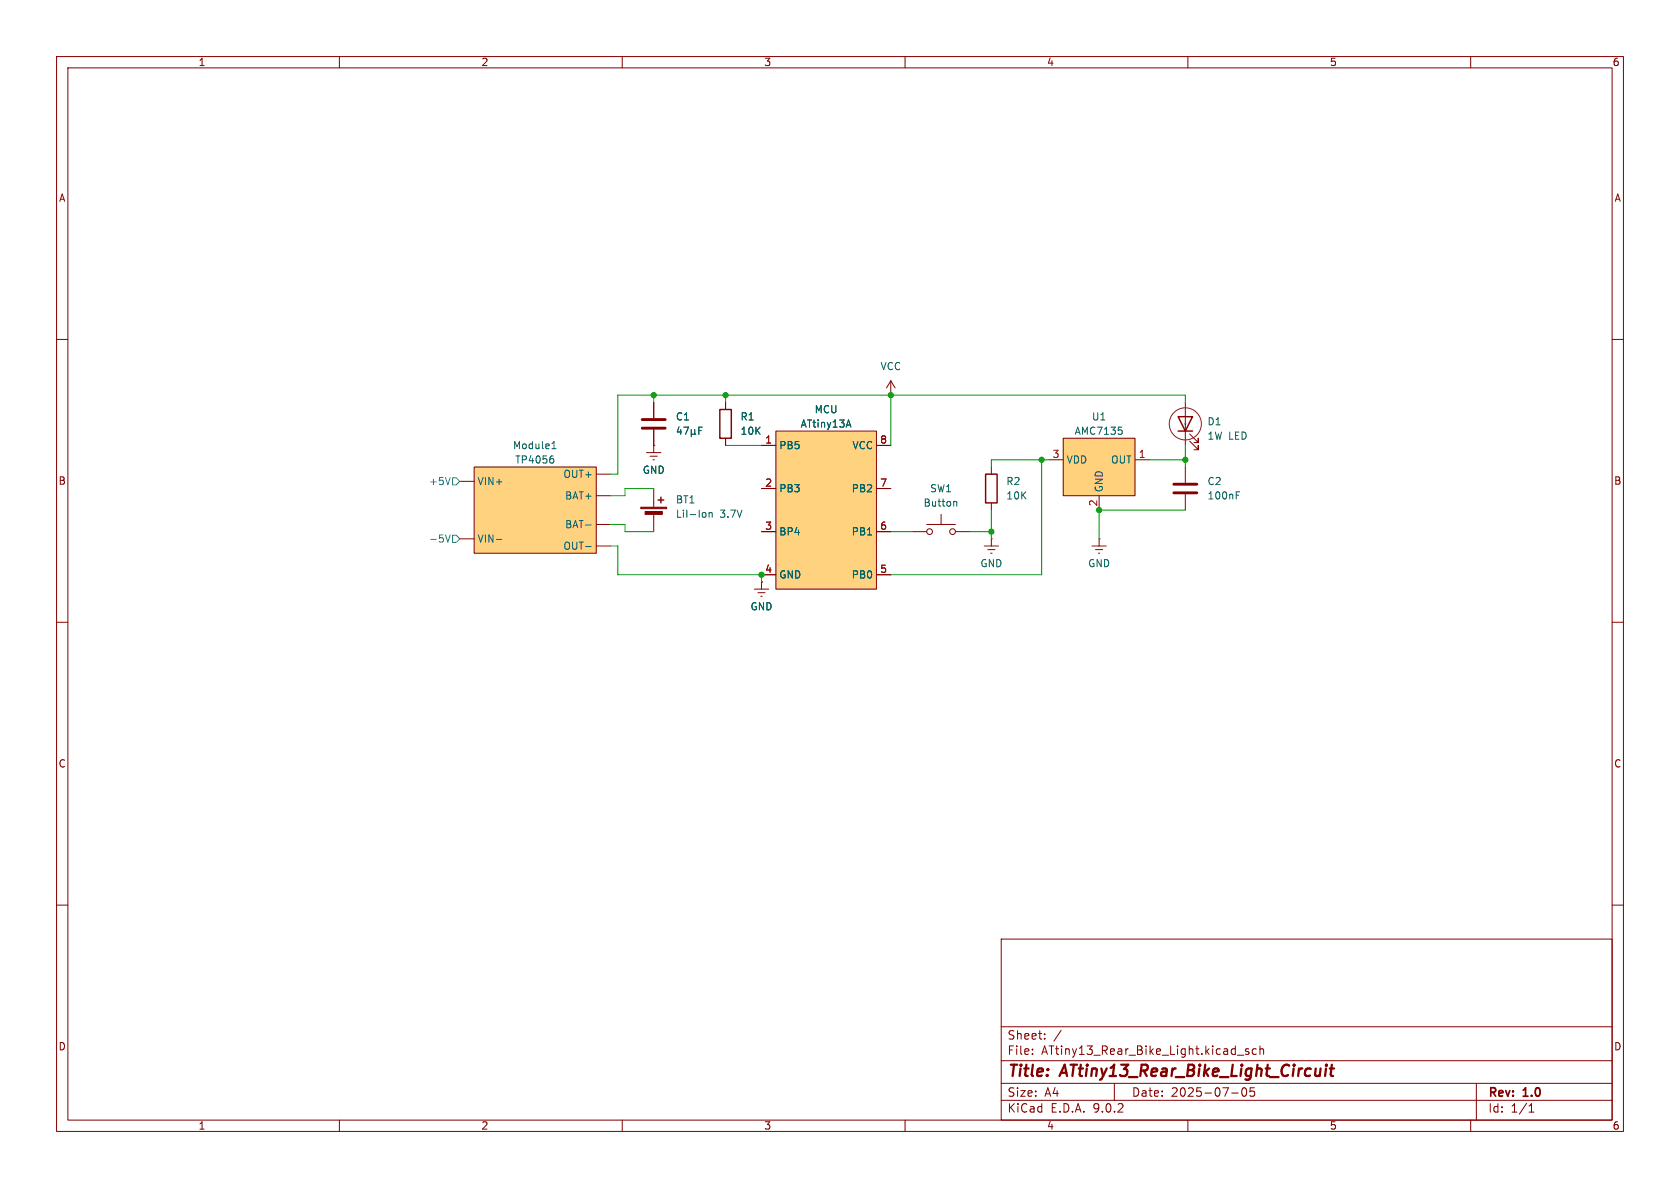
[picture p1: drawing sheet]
<svg xmlns="http://www.w3.org/2000/svg" width="297mm" height="210mm" viewBox="0 0 297 210" stroke-linecap="round" stroke-linejoin="round" font-family="sans-serif">
<g fill="none" stroke="#840000" stroke-width=".18">
<path d="M10 10h277v190h-277zM12 12h273v186h-273zM60 10v2M110 10v2M160 10v2M210 10v2M260 10v2M10 60h2M285 60h2M175.3 82.6v1.2M175.3 88.9v1.3M10 110h2"/>
<path d="M285 110h2M10 160h2M177 166h108v32h-108zM285 160h2M60 198v2M110 198v2M160 198v2M177 194.5h108M177 191.5h108M177 187.5h108M177 181.5h108M182.5 186.3v.1"/>
<path d="M182.5 185.5v.1M184.7 183.6v.1M184.7 182.8v.1M187.6 182.1l-1.3 2M197 191.5v3M210 198v2M217.7 193.2h1.2M218.7 186.5h1.2M219.7 192.4a.81 .81 0 0 0 .3 1.4l.2-.1 .2-.5-.2-.8M220.7 185.5l-.3-.1-.2 .2v.2l.5 .2v.3h-.5M221 192.3v.7l.2-.1h.5l.1 .6-.3 .3-.5-.1M222.1 185.5l-.4-.1-.3 .3v.4l.1 .2h.6"/>
<path d="M222.7 185.5l.3-.1 .3 .1 .1 .9M222.7 184.9v1.5M260 198v2M261 191.5v6.5M270.3 196.6h.9M270.3 195.5l.4-.4v1.5"/>
</g>
<path d="M234.5 188.2l.1 .1-.1 .1M235.1 188.9h.7M235.5 188.2l-.3 1.7 .1 .2 .4 .1" fill="none" stroke="#840000" stroke-width=".4"/>
<path d="M174.2 83.8h2.1v5.1h-2.1z" fill="none" stroke="#840000" stroke-width=".25"/>
<path d="M137.2 76.2h17.7v27.9h-17.7z" fill="#ffd280"/>
<g fill="none" stroke="#840000" stroke-width=".18">
<path d="M134.6 78.7h2.6M137.2 76.2h17.7v27.9h-17.7zM154.9 78.7h2.6M157.5 69.9h.1M157.5 67.3l-.8 1.3M157.5 67.3l.7 1.3M157.5 67.3v2.6M134.6 86.4h2.6M134.6 94h2.6M154.9 86.4h2.6M154.9 94h2.6M134.6 101.6h2.6"/>
<path d="M154.9 101.6h2.6"/>
</g>
<path d="M149.7 75.1h.6M150 74.2l.4 1.3" fill="none" stroke="#006464" stroke-width=".18"/>
<path d="M188 77.5h12.7v10.1h-12.7z" fill="#ffd17d"/>
<g fill="none" stroke="#840000" stroke-width=".18">
<path d="M115.6 78.7h.1M115.6 71.1v2.8M115.6 75.9v4.1M128.3 71.1v1.3M128.3 77.5v1.2M188 77.5h12.7v10.1h-12.7zM209.5 71.1v7.6M210.3 78l1.5 1.5v-.8v.8h-.7M210.3 76.7l1.5 1.5v-.7v.7h-.7M114.3 80h2.5M114.9 80.6h1.3M115.4 81.3h.3"/>
<path d="M161.3 94h2.5M163.8 92.7h5.1M166.4 90.9v1.8M168.9 94h2.5M174 96.5h2.5M174.6 97.2h1.3M175.1 97.8h.3M175.3 95.3h.1M175.3 95.3v1.2M185.4 81.3h2.6M193 96.5h2.6M193.7 97.2h1.2"/>
<path d="M194.2 97.8h.2M194.3 95.3h.1M194.3 87.6v2.6M194.3 95.3v1.2M200.7 81.3h2.5M209.5 82.6v2.7M209.5 87.4v2.8M133.3 104.1h2.6M134 104.8h1.3M134.5 105.4h.2M134.6 102.9h.1M134.6 102.9v1.2"/>
<circle cx="164.3" cy="94" r=".51"/>
<circle cx="168.4" cy="94" r=".51"/>
</g>
<g fill="none" stroke="#006464" stroke-width=".18">
<path d="M120 75.4l-.3 1h.8M120.3 75.9v.9M120.9 75.5h.8l-.5 1.3M122.2 75.9v1.3M122.2 76.6l.2 .2h.2l.2-.2M122.8 76.6l.2 .2M122.8 75.9v.7M123.5 76.1h.5M124.1 75.5h-.6v1.3M197.7 75.5h.6M198.3 76.1l.1 .1-.1 .5M168.8 88.6l.4 .2v.7"/>
<path d="M218.6 87.5h.4M218.6 86.9h.6"/>
</g>
<path d="M127.3 72.4h2v5.1h-2zM208.3 73.7h2.5l-1.3 2.5zM208.3 76.2h2.5" fill="none" stroke="#840000" stroke-width=".25"/>
<path d="M113.5 74.2h4.1M113.5 75.7h4.1M207.5 85.6h4.1M207.5 87.1h4.1" fill="none" stroke="#840000" stroke-width=".51"/>
<path d="M83.8 82.6h21.6v15.2h-21.6z" fill="#ffd280"/>
<g fill="none" stroke="#840000" stroke-width=".18">
<path d="M115.6 78.7h.1M115.6 71.1v2.8M115.6 75.9v2.8M128.3 71.1v1.3M128.3 77.5v1.2M134.6 78.7h2.6M154.9 78.7h2.6M81.3 85.1h2.5M81.3 95.3h2.5M83.8 82.6h21.6v15.2h-21.6zM105.4 83.8h2.5M105.4 87.6h2.5"/>
<path d="M105.4 92.7h2.5M105.4 96.5h2.5M115.6 86.4v3.3M115.6 90.7v3.3M134.6 86.4h2.6M134.6 94h2.6M154.9 86.4h2.6M154.9 94h2.6M134.6 102.9h.1M134.6 101.6h2.6M154.9 101.6h2.6"/>
</g>
<g fill="none" stroke="#006464" stroke-width=".18">
<path d="M97.6 79.3h.7M97.6 78.4l.3-.4v1.3M120 75.4l-.3 1h.8M120.3 75.9v.9M120.9 75.5h.8l-.5 1.3M122.2 75.9v1.3M122.2 76.6l.2 .2h.2l.2-.2M122.8 76.6l.2 .2M122.8 75.9v.7M123.5 76.1h.5M124.1 75.5h-.6v1.3M149.7 75.1h.6"/>
<path d="M150 74.2l.4 1.3M87.8 95.3h.9M97.5 80.6h.3M97.7 81.1l.2 .2v.3l-.2 .3M103.5 92.8h1M103.5 96.6h1M124.8 90.7v.6M125.4 90.6v.8M125.4 90.7l.1-.1 .3 .1 .1 .7"/>
</g>
<g fill="#840000" stroke="#840000" stroke-width=".18">
<path d="M113.3 89.7h4.6v.2h-4.6z"/>
<path d="M114 90.4h3.1v.5h-3.1z"/>
</g>
<path d="M116.3 88.4h1M116.8 87.9v1" fill="none" stroke="#840000" stroke-width=".25"/>
<path d="M78.8 94.6l.4 1.2 .4-1.2M79.6 84.4l-.4 1.3M80 94.6h.6l.7 .7-.7 .6h-.6zM80 84.5h.6l.7 .6-.7 .6h-.6z" fill="none" stroke="#1578c3" stroke-width=".18"/>
<g fill="none" stroke="#009600" stroke-width=".18">
<path d="M115.6 69.9v1.2M128.3 69.9v1.2M128.3 78.7h6.3M157.5 69.9v8.8M209.5 71.1v-1.2h-100.3v13.9h-1.3M209.5 78.7v3.9M107.9 92.7h2.6v1.3h5.1M107.9 96.5h1.3v5.1h25.4v1.3M115.6 86.4h-5.1v1.2h-2.6M157.5 94h3.8M171.4 94h3.9M175.3 90.2v5.1"/>
<path d="M184.1 81.3v20.3h-26.6M185.4 81.3h-10.1v1.3M203.2 81.3h6.3M209.5 90.2h-15.2v5.1"/>
</g>
<circle cx="209.5" cy="74.9" r="2.84" fill="none" stroke="#8d121c" stroke-width=".18"/>
<circle cx="209.6" cy="74.9" r=".08" fill="#0000c2" stroke="#0000c2" stroke-width=".18"/>
<g fill="#009600" stroke="#009600" stroke-width=".18">
<circle cx="209.5" cy="81.3" r=".46"/>
<circle cx="194.3" cy="90.2" r=".46"/>
<circle cx="184.1" cy="81.3" r=".46"/>
<circle cx="175.3" cy="94" r=".46"/>
<circle cx="134.6" cy="101.6" r=".46"/>
<circle cx="157.5" cy="69.9" r=".46"/>
<circle cx="128.3" cy="69.9" r=".46"/>
<circle cx="115.6" cy="69.9" r=".46"/>
</g>
<g font-size="2.8" fill="#840000">
<text x="178" y="190.9">Title:</text>
<text x="187.7" y="190.9">ATtiny13_Rear_Bike_Light_Circuit</text>
</g>
<g font-size="2.1" fill="#840000">
<text x="178" y="184">Sheet:</text>
<text x="178" y="186.7">File:</text>
<text x="184.1" y="186.7">ATtiny13_Rear_Bike_Light.kicad_sch</text>
<text x="178" y="196.9">KiCad</text>
<text x="178" y="194.1">Size:</text>
<text x="184.7" y="194.1">A4</text>
<text x="185.7" y="196.9">E.D.A.</text>
<text x="193.3" y="196.9">9.0.2</text>
<text x="200" y="194.1">Date:</text>
<text x="207" y="194.1">2025-07-05</text>
<text x="263" y="194.3">Rev:</text>
<text x="263" y="196.9">Id:</text>
<text x="267.1" y="196.9">1/1</text>
<text x="269.4" y="194.3">1.0</text>
</g>
<g font-size="1.8" fill="#840000">
<text x="35" y="11.9">1</text>
<text x="85" y="11.9">2</text>
<text x="135" y="11.9">3</text>
<text x="185" y="11.9">4</text>
<text x="235" y="11.9">5</text>
<text x="285" y="11.9">6</text>
<text x="10.3" y="35.9">A</text>
<text x="285.3" y="35.9">A</text>
<text x="10.3" y="85.9">B</text>
<text x="285.3" y="85.9">B</text>
<text x="10.3" y="135.9">C</text>
<text x="285.3" y="135.9">C</text>
<text x="10.3" y="185.9">D</text>
<text x="285.3" y="185.9">D</text>
<text x="35" y="199.9">1</text>
<text x="85" y="199.9">2</text>
<text x="135" y="199.9">3</text>
<text x="185" y="199.9">4</text>
<text x="235" y="199.9">5</text>
<text x="285" y="199.9">6</text>
</g>
<g font-size="1.8" fill="#006464">
<text x="155.6" y="65.6">VCC</text>
<text x="119.4" y="74.5">C1</text>
<text x="130.8" y="74.5">R1</text>
<text x="130.8" y="77.1">10K</text>
<text x="141.4" y="75.8">ATtiny13A</text>
<text x="143.9" y="73.3">MCU</text>
<text x="189.9" y="77.1">AMC7135</text>
<text x="192.9" y="74.5">U1</text>
<text x="213.4" y="75.4">D1</text>
<text x="213.4" y="77.9">1W LED</text>
<text x="90.6" y="79.6">Module1</text>
<text x="91" y="82.1">TP4056</text>
<text x="113.5" y="84">GND</text>
<text x="137.7" y="79.6">PB5</text>
<text x="150.6" y="79.6">VCC</text>
<text x="188.5" y="82.1">VDD</text>
<text x="196.3" y="82.1">OUT</text>
<text x="84.3" y="86">VIN+</text>
<text x="99.5" y="84.7">OUT+</text>
<text x="99.8" y="88.5">BAT+</text>
<text x="119.4" y="89.2">BT1</text>
<text x="137.7" y="87.2">PB3</text>
<text x="150.5" y="87.2">PB2</text>
<text x="163.2" y="89.8">Button</text>
<text x="164.3" y="87.2">SW1</text>
<text x="177.8" y="86">R2</text>
<text x="177.8" y="88.5">10K</text>
<text x="195.2" y="87.1" transform="rotate(-90 195.2 87.1)">GND</text>
<text x="213.4" y="86">C2</text>
<text x="213.4" y="88.5">100nF</text>
<text x="99.8" y="93.6">BAT-</text>
<text x="119.4" y="91.7">LiI-Ion</text>
<text x="127.3" y="91.7">3.7V</text>
<text x="137.7" y="94.8">BP4</text>
<text x="150.5" y="94.8">PB1</text>
<text x="84.3" y="96.1">VIN-</text>
<text x="99.5" y="97.4">OUT-</text>
<text x="173.2" y="100.5">GND</text>
<text x="192.3" y="100.5">GND</text>
<text x="137.7" y="102.5">GND</text>
<text x="150.5" y="102.5">PB0</text>
<text x="132.6" y="108.1">GND</text>
</g>
<g font-size="1.8" fill="#a90000">
<text x="135.2" y="78.5">1</text>
<text x="155.5" y="78.5">8</text>
<text x="186" y="81">3</text>
<text x="201.2" y="81">1</text>
<text x="135.2" y="86.1">2</text>
<text x="155.5" y="86.1">7</text>
<text x="194.1" y="89.6" transform="rotate(-90 194.1 89.6)">2</text>
<text x="135.2" y="93.7">3</text>
<text x="155.5" y="93.7">6</text>
<text x="135.2" y="101.3">4</text>
<text x="155.5" y="101.3">5</text>
</g>
<g font-size="1.8" fill="#1578c3">
<text x="75.7" y="86">+5V</text>
<text x="75.7" y="96.1">-5V</text>
</g>
</svg>
